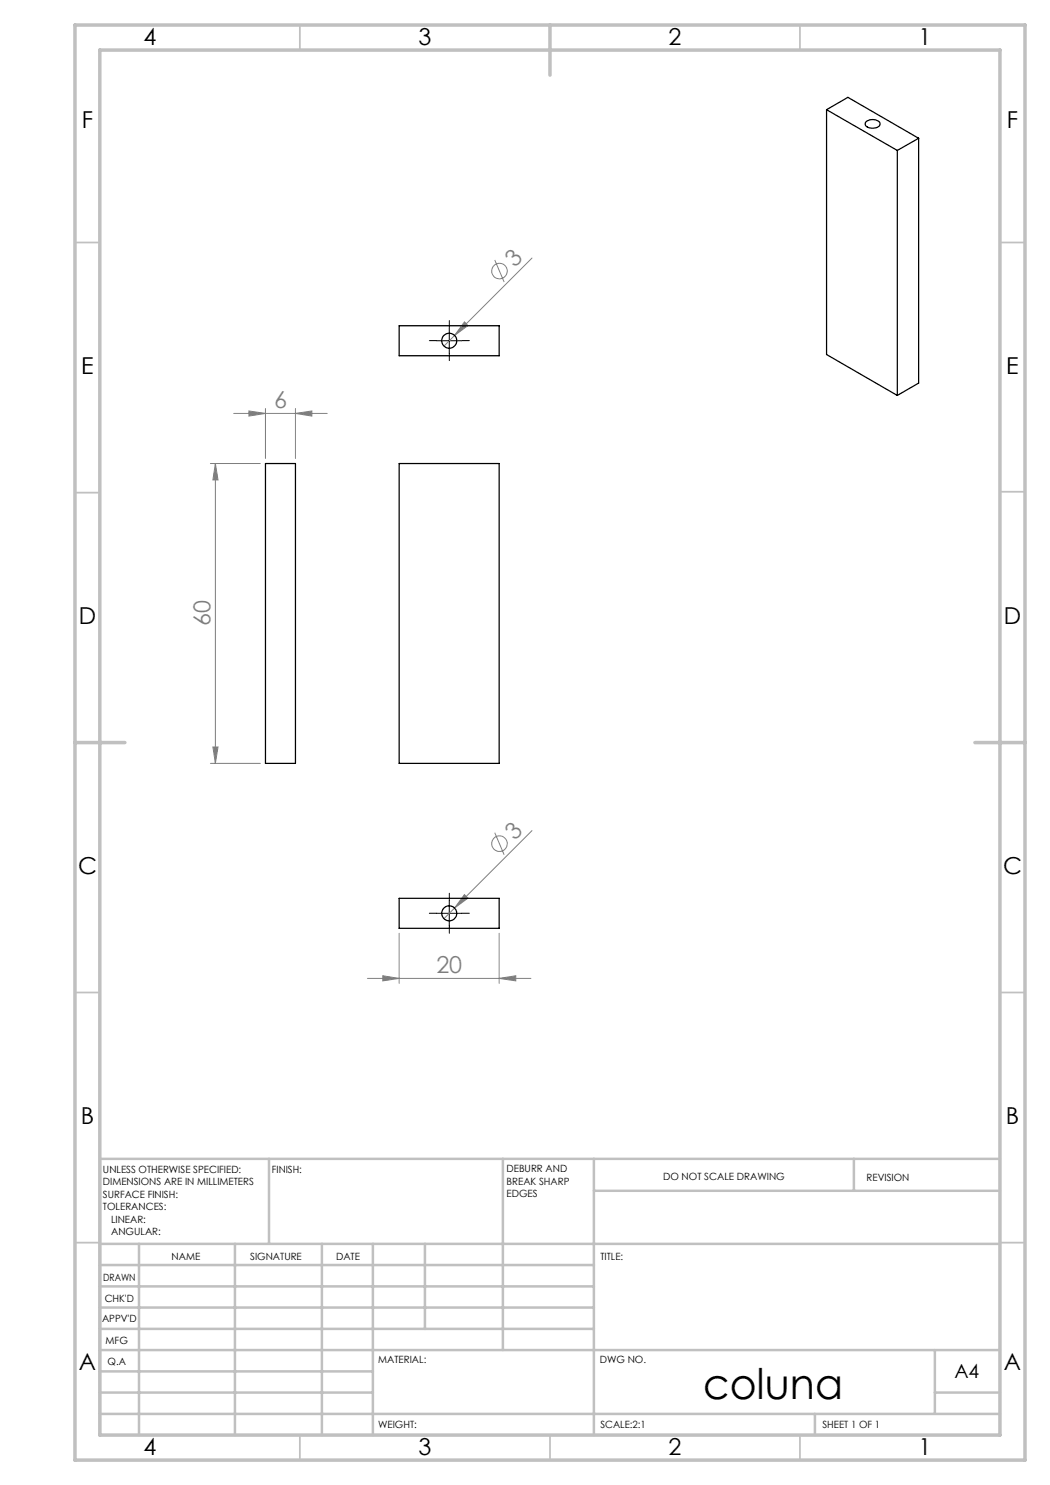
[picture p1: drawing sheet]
<svg xmlns="http://www.w3.org/2000/svg" width="210mm" height="297mm" viewBox="0 0 210 297" stroke-linecap="round" stroke-linejoin="round" font-family="sans-serif">
<g fill="none" stroke="#808080" stroke-width=".2">
<path d="M99 52l1.8 4.4M106.4 51.6l-17.6 17.6M92.9 64.4l.7 .7-2.7 2zM42.1 92.7h10M43.1 92.7l.5 3.3h-1zM43.1 92.7v60M46.7 82.7h18.7M49.8 82.2l3.3 .5-3.3 .5zM53.1 81.7v10M59.1 82.7l3.3-.5v1zM59.1 81.7v10M42.1 152.7h10"/>
<path d="M42.6 149.4h1l-.5 3.3zM92.9 178.9l.7 .7-2.7 2zM99 166.5l1.8 4.5M106.4 166.1l-17.6 17.6M73.5 195.7h32.7M76.6 195.2l3.2 .5-3.2 .5zM79.8 186.7v10M99.8 195.7l3.4-.5v1zM99.8 186.7v10"/>
<circle cx="99.9" cy="54.2" r="1.55"/>
<circle cx="99.9" cy="168.7" r="1.56"/>
</g>
<path d="M87.4 68.1h-1.5M89.9 65.6v-1.5M89.9 70.6v1.5M92.4 68.1h1.5M87.4 182.6h-1.5M89.9 180.1v-1.5M89.9 185.1v1.5M92.4 182.6h1.5" fill="none" stroke="#000" stroke-width=".2" stroke-dasharray="15.2 1.3 1.3 1.3"/>
<path d="M87.3 68.2h5.1M89.9 65.6v5.1M87.3 182.7h5.1M89.9 180.2v5" fill="none" stroke="#000" stroke-width=".2"/>
<g fill="none" stroke="#c0c0c0" stroke-width=".35">
<path d="M60 5v5M160 5v5M15 48.5h5M200 48.5h5M15 98.5h5M200 98.4h5M15 198.5h5M200 198.5h5M15 248.5h5M200 248.5h5M60 287v5M110 287v5"/>
<path d="M160 287v5"/>
</g>
<g fill="none" stroke="#c0c0c0" stroke-width=".5">
<path d="M53.8 231.8v17M100.6 231.8v38.2M118.8 231.8v55.2M118.8 238.2h81.2M170.8 231.8v6.4M200 231.8h-180v55.2M20 248.8h180M20 257.3h98.8M20 253h98.8M27.8 248.8v38.2M47 248.8v38.2M64.4 248.8v38.2"/>
<path d="M74.6 248.8v38.2M85 248.8v17M20 265.8h98.8M20 261.5h98.8M20 278.5h54.6M20 274.3h54.6M20 270h180M187 278.5h13M187 270v12.8M20 282.8h180M163 282.8v4.2"/>
</g>
<path d="M15 5h190v287h-190zM20 10h180v277h-180zM110 5v10M15 148.5h10M195 148.5h10" fill="none" stroke="#c0c0c0" stroke-width=".7"/>
<g fill="#808080">
<path d="M92.9 178.9l.7 .7-2.7 2z"/>
<path d="M92.9 64.4l.7 .7-2.7 2z"/>
<path d="M59.1 82.7l3.3-.5v1zM49.8 82.2l3.3 .5-3.3 .5z"/>
<path d="M76.6 195.2l3.2 .5-3.2 .5zM99.8 195.7l3.4-.5v1z"/>
<path d="M43.1 92.7l.5 3.3h-1zM42.6 149.4h1l-.5 3.3z"/>
</g>
<g fill="none" stroke="#000" stroke-width=".25">
<path d="M165.3 21.9v49l14.2 8.2M165.3 21.9l14.2 8.2M165.3 21.9l4.3-2.4 14.1 8.2M173.1 24.4a2.03 2.03 0 0 1 2.9 .1 1.02 1.02 0 0 1-1.3 1.1 1.2 1.2 0 0 1-1.6-1.1zM179.5 30.1v49M183.7 27.7v48.9l-4.2 2.5M183.7 27.7l-4.2 2.4M79.8 65.2h20v6h-20zM53.1 92.7h6v60h-6zM79.8 92.7h20v60h-20zM79.8 179.7h20v6h-20z"/>
<circle cx="89.9" cy="68.1" r="1.51"/>
<circle cx="89.9" cy="182.7" r="1.49"/>
</g>
<text font-size="8.5" x="140.6" y="279.7">coluna</text>
<g font-size="4.7">
<text x="28.7" y="9">4</text>
<text x="83.7" y="9">3</text>
<text x="133.7" y="9">2</text>
<text x="183.7" y="9">1</text>
<text x="16.4" y="25.5">F</text>
<text x="201.4" y="25.5">F</text>
<text x="16.2" y="74.7">E</text>
<text x="201.2" y="74.7">E</text>
<text x="15.8" y="124.7">D</text>
<text x="200.8" y="124.7">D</text>
<text x="15.6" y="174.7">C</text>
<text x="200.6" y="174.7">C</text>
<text x="16.2" y="224.7">B</text>
<text x="201.2" y="224.7">B</text>
<text x="15.8" y="274">A</text>
<text x="200.8" y="274">A</text>
<text x="28.7" y="291">4</text>
<text x="83.7" y="291">3</text>
<text x="133.7" y="291">2</text>
<text x="183.7" y="291">1</text>
</g>
<g font-size="4.7" fill="#808080">
<text x="102.9" y="53.6" transform="rotate(-45 102.9 53.6)">3</text>
<text x="54.8" y="81.7">6</text>
<text x="42.1" y="125.3" transform="rotate(-90 42.1 125.3)">60</text>
<text x="102.9" y="168.1" transform="rotate(-45 102.9 168.1)">3</text>
<text x="87.3" y="194.6">20</text>
</g>
<text font-size="3.9" x="190.9" y="275.5">A4</text>
<g font-size="2">
<text x="20.6" y="234.6">UNLESS OTHERWISE SPECIFIED:</text>
<text x="20.6" y="237.1">DIMENSIONS ARE IN MILLIMETERS</text>
<text x="20.6" y="239.6">SURFACE FINISH:</text>
<text x="54.4" y="234.6">FINISH:</text>
<text x="101.3" y="234.5">DEBURR AND</text>
<text x="101.3" y="237">BREAK SHARP</text>
<text x="101.3" y="239.5">EDGES</text>
<text x="132.6" y="236">DO NOT SCALE DRAWING</text>
<text x="173.3" y="236.2">REVISION</text>
<text x="20.6" y="242.1">TOLERANCES:</text>
<text x="22.2" y="244.6">LINEAR:</text>
<text x="22.2" y="247.1">ANGULAR:</text>
<text x="34.3" y="252">NAME</text>
<text x="50" y="251.9">SIGNATURE</text>
<text x="67.2" y="251.9">DATE</text>
<text x="120.1" y="251.9">TITLE:</text>
<text x="20.6" y="256.1">DRAWN</text>
<text x="20.9" y="260.3">CHK'D</text>
<text x="20.4" y="264.4">APPV'D</text>
<text x="21.1" y="268.8">MFG</text>
<text x="21.5" y="273">Q.A</text>
<text x="75.6" y="272.5">MATERIAL:</text>
<text x="120" y="272.5">DWG NO.</text>
<text x="75.6" y="285.5">WEIGHT:</text>
<text x="120.1" y="285.6">SCALE:2:1</text>
<text x="164.5" y="285.6">SHEET 1 OF 1</text>
</g>
</svg>
